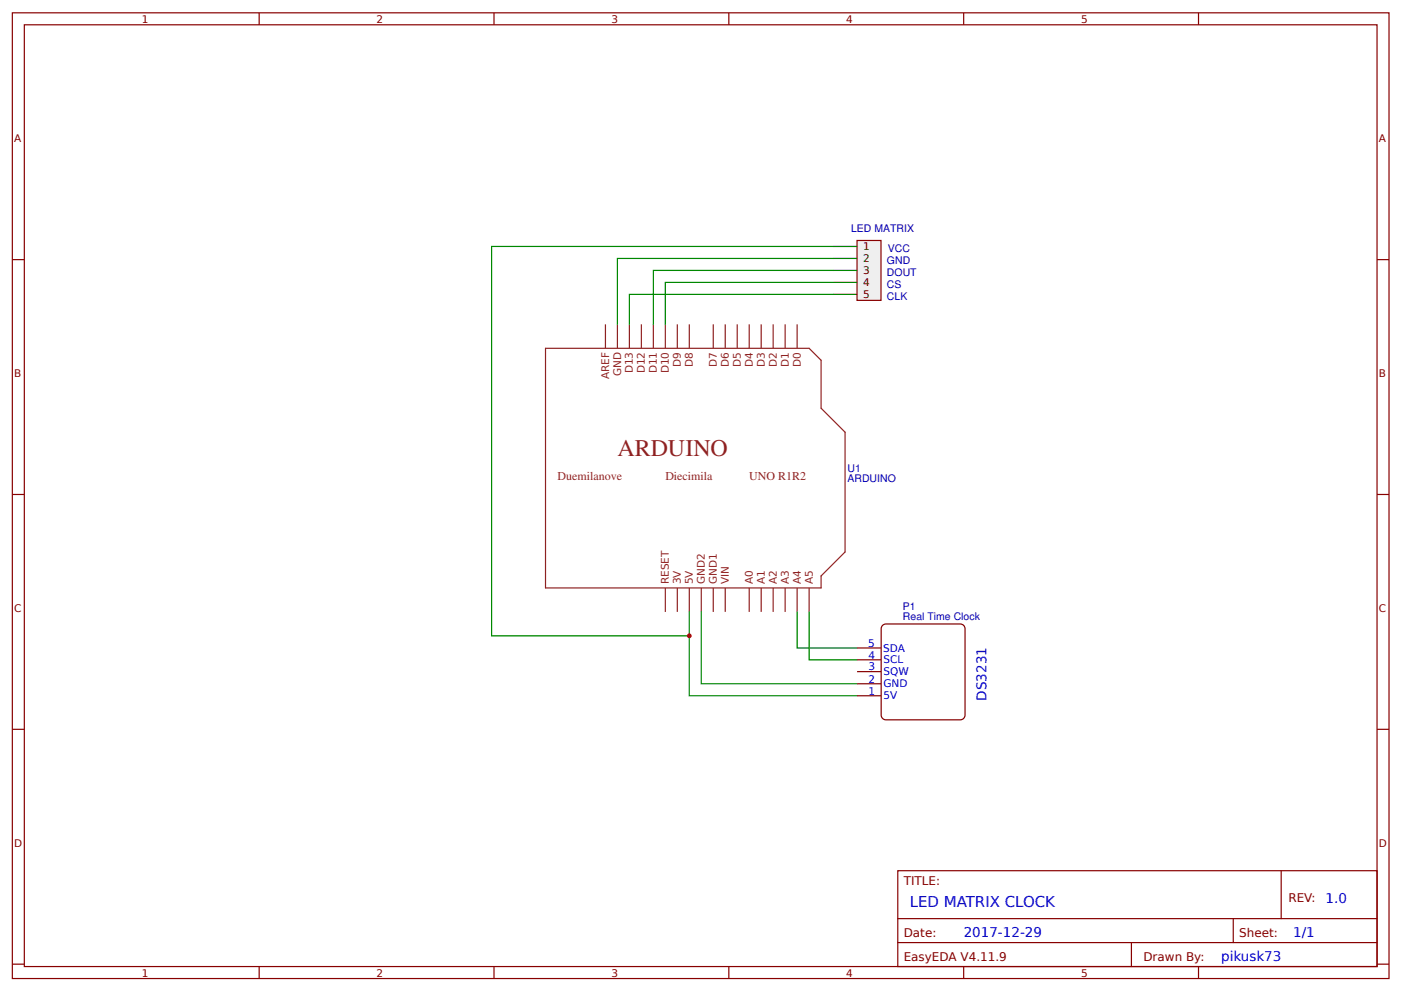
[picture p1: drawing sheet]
<svg xmlns="http://www.w3.org/2000/svg" width="312mm" height="221mm" viewBox="0 0 312 221" stroke-linecap="round" stroke-linejoin="round" font-family="sans-serif">
<g fill="none" stroke="#800" stroke-width=".27">
<path d="M2.7 2.9h306.5v214.9h-306.5zM5.4 5.5h301.1v209.6h-301.1zM57.7 2.9v2.6M110 2.9v2.6M162.2 2.9v2.6M214.5 2.9v2.6M266.8 2.9v2.6M2.7 57.8h2.7M306.5 57.8h2.7M2.7 110.1h2.7M306.5 110.1h2.7M2.7 162.3h2.7"/>
<path d="M306.5 162.3h2.7M199.8 193.8h106.7v21.3h-106.7zM285.2 193.8v10.7M2.7 214.6h2.7M57.7 215.1v2.7M110 215.1v2.7M162.2 215.1v2.7M199.8 204.5h106.7M199.8 209.8h106.7M214.5 215.1v2.7M251.8 209.8v5.3M266.8 215.1v2.7"/>
<path d="M274.5 204.5v5.3M306.5 214.6h2.7"/>
</g>
<g fill="none" stroke="#8d2323" stroke-width=".27">
<path d="M121.4 77.5h58.7l2.7 2.7v10.7l5.3 5.3v26.7l-5.3 5.3v2.7h-61.4zM134.8 72.2v5.3M137.4 72.2v5.3M140.1 72.2v5.3M142.8 72.2v5.3M145.4 72.2v5.3M148.1 72.2v5.3M150.8 72.2v5.3M153.4 72.2v5.3M158.8 72.2v5.3M161.4 72.2v5.3M164.1 72.2v5.3"/>
<path d="M166.8 72.2v5.3M169.4 72.2v5.3M172.1 72.2v5.3M174.8 72.2v5.3M177.4 72.2v5.3M148.1 130.9v5.3M150.8 130.9v5.3M153.4 130.9v5.3M156.1 130.9v5.3M158.8 130.9v5.3M161.4 130.9v5.3M166.8 130.9v5.3"/>
<path d="M169.4 130.9v5.3M172.1 130.9v5.3M174.8 130.9v5.3M177.4 130.9v5.3M180.1 130.9v5.3"/>
</g>
<path d="M196.3 139.3l.9-.4h16.5a1.07 1.07 0 0 1 1.1 1.1v19.2a1.07 1.07 0 0 1-1.1 1h-16.5a1.06 1.06 0 0 1-1.1-1v-19.2z" fill="#fff" stroke="#800000" stroke-width=".27"/>
<path d="M190.8 144.2h5.3M190.8 154.9h5.3M190.8 152.2h5.3M190.8 146.9h5.3M190.8 149.5h5.3" fill="none" stroke="#800" stroke-width=".27"/>
<path d="M153.4 136.2v18.7h37.4M156.1 136.2v16h34.7M177.4 136.2v8h13.4M180.1 136.2v10.7h10.7" fill="none" stroke="#080" stroke-width=".27"/>
<path d="M190.8 53.5h5.3v13.4h-5.3z" fill="#efefef" stroke="#800" stroke-width=".27"/>
<path d="M185.4 54.9h5.4M185.4 57.5h5.4M185.4 60.2h5.4M185.4 62.9h5.4M185.4 65.5h5.4" fill="none" stroke="#000" stroke-width=".27"/>
<path d="M185.4 54.9h-76v86.6h44" fill="none" stroke="#080" stroke-width=".27"/>
<circle cx="153.4" cy="141.5" r=".53" fill="#c00"/>
<path d="M185.4 57.5h-48v14.7M185.4 62.9h-37.3v9.3M185.4 65.5h-45.3v6.7M185.4 60.2h-40v12" fill="none" stroke="#080" stroke-width=".27"/>
<text font-size="5.3" fill="#8d2323" x="137.4" y="101.5">ARDUINO</text>
<text font-size="3.3" fill="#00f" x="202.5" y="201.8">LED MATRIX CLOCK</text>
<g font-size="3" fill="#00f">
<text x="219.6" y="155.9" transform="rotate(-90 219.6 155.9)">DS3231</text>
<text x="295.1" y="201">1.0</text>
<text x="214.5" y="208.5">2017-12-29</text>
<text x="287.8" y="208.5">1/1</text>
<text x="271.8" y="213.8">pikusk73</text>
</g>
<g font-size="2.7" fill="#8d2323">
<text x="124.1" y="106.9">Duemilanove</text>
<text x="148.1" y="106.9">Diecimila</text>
<text x="166.8" y="106.9">UNO R1R2</text>
</g>
<g font-size="2.7" fill="#800">
<text x="201.2" y="197">TITLE:</text>
<text x="286.8" y="200.7">REV:</text>
<text x="201.2" y="208.5">Date:</text>
<text x="275.8" y="208.5">Sheet:</text>
<text x="201.2" y="213.8">EasyEDA V4.11.9</text>
<text x="254.5" y="213.8">Drawn By:</text>
</g>
<g font-size="2.3" fill="#800">
<text x="31.6" y="5.1">1</text>
<text x="83.8" y="5.1">2</text>
<text x="136.1" y="5.1">3</text>
<text x="188.4" y="5.1">4</text>
<text x="240.6" y="5.1">5</text>
<text x="3.1" y="31.7">A</text>
<text x="306.9" y="31.7">A</text>
<text x="3.1" y="83.9">B</text>
<text x="306.9" y="83.9">B</text>
<text x="3.1" y="136.2">C</text>
<text x="306.9" y="136.2">C</text>
<text x="3.1" y="188.5">D</text>
<text x="306.9" y="188.5">D</text>
<text x="31.6" y="217.4">1</text>
<text x="83.8" y="217.4">2</text>
<text x="136.1" y="217.4">3</text>
<text x="188.4" y="217.4">4</text>
<text x="240.6" y="217.4">5</text>
</g>
<g font-size="2.3" fill="#000080">
<text x="189.4" y="51.7">LED MATRIX</text>
<text x="197.4" y="58.7">GND</text>
<text x="197.6" y="56.1">VCC</text>
<text x="197.4" y="61.4">DOUT</text>
<text x="197.4" y="64.2">CS</text>
<text x="197.4" y="66.9">CLK</text>
<text x="188.6" y="107.4">ARDUINO</text>
<text x="188.6" y="105">U1</text>
<text x="201" y="135.7">P1</text>
<text x="201" y="138.1">Real Time Clock</text>
</g>
<g font-size="2.3">
<text x="192.1" y="55.7">1</text>
<text x="192.1" y="58.3">2</text>
<text x="192.1" y="61">3</text>
<text x="192.1" y="63.7">4</text>
<text x="192.1" y="66.3">5</text>
</g>
<g font-size="2.3" fill="#8d2323">
<text x="138.2" y="83.7" transform="rotate(-90 138.2 83.7)">GND</text>
<text x="140.9" y="83.1" transform="rotate(-90 140.9 83.1)">D13</text>
<text x="143.6" y="83.1" transform="rotate(-90 143.6 83.1)">D12</text>
<text x="146.2" y="83.1" transform="rotate(-90 146.2 83.1)">D11</text>
<text x="148.9" y="83.1" transform="rotate(-90 148.9 83.1)">D10</text>
<text x="151.6" y="81.6" transform="rotate(-90 151.6 81.6)">D9</text>
<text x="154.2" y="81.6" transform="rotate(-90 154.2 81.6)">D8</text>
<text x="159.6" y="81.6" transform="rotate(-90 159.6 81.6)">D7</text>
<text x="162.2" y="81.6" transform="rotate(-90 162.2 81.6)">D6</text>
<text x="164.9" y="81.6" transform="rotate(-90 164.9 81.6)">D5</text>
<text x="167.6" y="81.6" transform="rotate(-90 167.6 81.6)">D4</text>
<text x="170.2" y="81.6" transform="rotate(-90 170.2 81.6)">D3</text>
<text x="172.9" y="81.6" transform="rotate(-90 172.9 81.6)">D2</text>
<text x="175.6" y="81.6" transform="rotate(-90 175.6 81.6)">D1</text>
<text x="178.2" y="81.6" transform="rotate(-90 178.2 81.6)">D0</text>
<text x="135.6" y="84.4" transform="rotate(-90 135.6 84.4)">AREF</text>
<text x="148.9" y="130.1" transform="rotate(-90 148.9 130.1)">RESET</text>
<text x="151.6" y="130.1" transform="rotate(-90 151.6 130.1)">3V</text>
<text x="154.2" y="130.1" transform="rotate(-90 154.2 130.1)">5V</text>
<text x="156.9" y="130.1" transform="rotate(-90 156.9 130.1)">GND2</text>
<text x="159.6" y="130.1" transform="rotate(-90 159.6 130.1)">GND1</text>
<text x="162.2" y="130.1" transform="rotate(-90 162.2 130.1)">VIN</text>
<text x="167.6" y="130.1" transform="rotate(-90 167.6 130.1)">A0</text>
<text x="170.2" y="130.1" transform="rotate(-90 170.2 130.1)">A1</text>
<text x="172.9" y="130.1" transform="rotate(-90 172.9 130.1)">A2</text>
<text x="175.6" y="130.1" transform="rotate(-90 175.6 130.1)">A3</text>
<text x="178.2" y="130.1" transform="rotate(-90 178.2 130.1)">A4</text>
<text x="180.9" y="130.1" transform="rotate(-90 180.9 130.1)">A5</text>
</g>
<g font-size="2.3" fill="#00f">
<text x="193.3" y="144">5</text>
<text x="193.3" y="146.6">4</text>
<text x="193.3" y="149.2">3</text>
<text x="196.6" y="145">SDA</text>
<text x="196.6" y="147.7">SCL</text>
<text x="193.3" y="154.6">1</text>
<text x="193.3" y="151.9">2</text>
<text x="196.6" y="155.7">5V</text>
<text x="196.6" y="153">GND</text>
<text x="196.6" y="150.3">SQW</text>
</g>
</svg>
